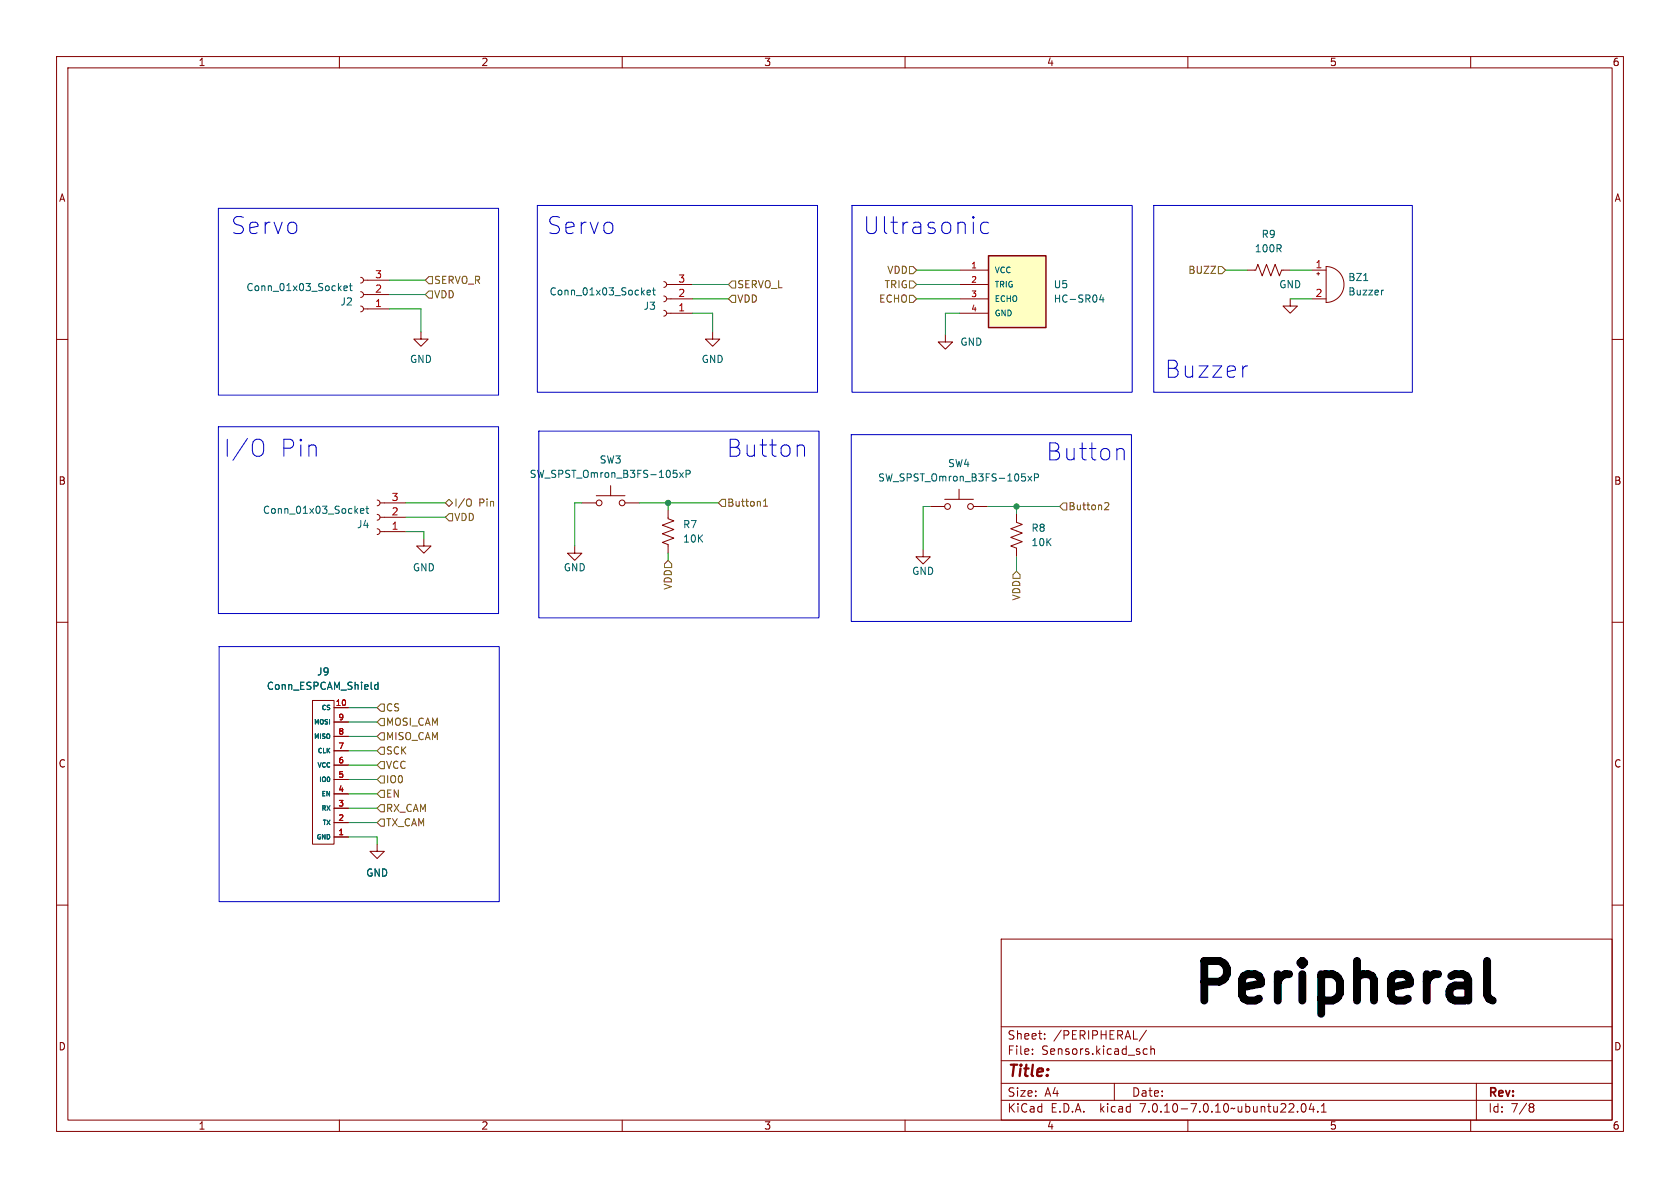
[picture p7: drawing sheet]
<svg xmlns="http://www.w3.org/2000/svg" width="297mm" height="210mm" viewBox="0 0 297 210" stroke-linecap="round" stroke-linejoin="round" font-family="sans-serif">
<g fill="none" stroke="#840000" stroke-width=".18">
<path d="M10 10h277v190h-277zM12 12h273v186h-273zM60 10v2M110 10v2M160 10v2M210 10v2M260 10v2M10 60h2M63.8 49l.3 .2 .2 .3-.2 .4-.3 .1M63.8 51.6l.3 .1 .2 .4-.2 .3-.3 .2M63.8 54.1l.3 .2 .2 .3-.2 .4-.3 .1M64.3 49.5h4.5"/>
<path d="M64.3 52.1h4.5M64.3 54.6h4.5M74.4 58.7v1.2h1.3l-1.3 1.3-1.2-1.3h1.2M117.3 49.8l.4 .1 .2 .4-.2 .4-.4 .1M117.3 52.3l.4 .2 .2 .3-.2 .4-.4 .1M117.3 54.9l.4 .1 .2 .4-.2 .3-.4 .2M117.9 50.3h4.5M117.9 52.8h4.5M117.9 55.4h4.5M126 58.7v1.2h1.3l-1.3 1.3-1.3-1.3h1.3M167.1 59.2v1.3h1.3l-1.3 1.2-1.2-1.2h1.2M169.7 50.3h5.1"/>
<path d="M169.7 52.8h5.1M169.7 55.4h5.1M169.7 47.8h5.1M220.5 47.8h1.5l.4-1.1 .7 2.1 .8-2.1 .8 2.1 .7-2.1 .8 2.1 .4-1h1.5M228.1 52.8v1.3h1.3l-1.3 1.3-1.3-1.3h1.3M231.9 52.8h2.5M231.9 47.8h2.5M232.8 48.4h.5M233 48.1v.5M234.4 47.1a3.2 3.2 0 0 1 3.2 3.2 3.2 3.2 0 0 1-3.2 3.2zM285 60h2M66.7 88.4l.3 .1 .2 .4-.2 .4-.3 .1"/>
<path d="M66.7 90.9l.3 .2 .2 .4-.2 .3-.3 .1M66.7 93.5l.3 .1 .2 .4-.2 .4-.3 .1M67.2 88.9h4.6M67.2 91.4h4.6M67.2 94h4.6M74.9 95.3v1.2h1.3l-1.3 1.3-1.2-1.3h1.2M101.6 96.5v1.3h1.3l-1.3 1.3-1.3-1.3h1.3M102.9 88.9h2.5M105.4 87.6h5.1M107.9 85.9v1.7M110.5 88.9h2.5M118.1 90.2v1.5l1 .4-2 .7 2 .8-2 .8 2 .7-2 .8 1 .4v1.5"/>
<path d="M163.2 97.2v1.2h1.3l-1.3 1.3-1.3-1.3h1.3M164.5 89.5h2.5M167 88.3h5.1M169.5 86.5v1.8M172.1 89.5h2.5M179.7 90.8v1.5l1 .4-2 .8 2 .7-2 .8 2 .8-2 .7 1 .4v1.5M10 110h2M285 110h2M55.2 123.8h3.9v25.4h-3.9zM59.1 125.1h2.5M59.1 137.8h2.5M59.1 135.3h2.5"/>
<path d="M59.1 132.7h2.5M59.1 130.2h2.5M59.1 127.6h2.5M10 160h2M59.1 148h2.5M59.1 145.4h2.5M59.1 142.9h2.5M59.1 140.3h2.5M66.7 149.2v1.3h1.2l-1.2 1.3-1.3-1.3h1.3M285 160h2M177 166h108v32h-108zM60 198v2"/>
<path d="M110 198v2M160 198v2M177 194.5h108M177 191.5h108M177 187.5h108M177 181.5h108M182.5 186.3v.1M182.5 185.5v.1M184.7 183.6v.1M184.7 182.8v.1M197 191.5v3M202.2 186.3l.2 .1 .4-.1"/>
<path d="M202.7 182.1l-1.3 2M202.8 185.5l-.4-.1-.2 .1M203.5 185.5l.2-.1 .3 .1 .1 .9M203.5 184.9v1.5M210 198v2M229.4 196.5v.1M230.2 195.2l.2-.1a.81 .81 0 0 1 .6 .6 .81 .81 0 0 1-.3 .8l-.2 .1a.81 .81 0 0 1-.3-1.4zM231.8 195l-.3 1.1h.9M232.2 195.6v1M233 196.5v.1M233.6 196.6h.9M233.6 195.5l.4-.4v1.5"/>
<path d="M260 198v2M261 191.5v6.5M270.6 195.1h.3l.3 .3-.3 .3M270.6 195.7h.3M270.9 195.7l.2 .2 .1 .4-.3 .3h-.3"/>
<circle cx="105.9" cy="88.9" r=".51"/>
<circle cx="110" cy="88.9" r=".51"/>
<circle cx="167.5" cy="89.5" r=".51"/>
<circle cx="171.6" cy="89.5" r=".51"/>
</g>
<g fill="none" stroke="#006464" stroke-width=".18">
<path d="M60.8 51l.6-.2-.1-.2-.3-.1-.2 .2 .1 .6h.4M61.8 50.5h.5M61.9 50.1v1.1l.4 .2M114.4 51.7l.6-.1-.1-.2-.3-.1-.2 .2 .1 .6h.4M115.4 51.3h.4M115.5 50.9v1.1l.3 .1M194.7 52.1l-.3 .9h.8M195 52.6v.8M241.1 49.6h.7M244.6 51.3l-.2 .1M63.7 90.3l.6-.1v-.2l-.4-.1-.2 .2 .1 .6h.5M64.7 89.9h.5"/>
<path d="M64.9 89.5v1.1l.3 .1M120.1 83.6l.7 .8M120.8 83.6l-.7 .8M121.3 83.8l.6-.1 .1-.1v-.3l-.7-.2v1.3M181.7 84.2l.7 .8M182.4 84.2l-.7 .8M182.9 84.4h.6l.1-.2-.1-.3-.6-.1v1.2M66.8 120.6v1.3M66.8 121.1l-.3-.1-.3 .3 .1 .5h.5"/>
</g>
<path d="M174.8 45.2h10.1v12.7h-10.1z" fill="#ffffc2" stroke="#ffffc2" stroke-width=".18"/>
<path d="M174.8 45.2h10.1v12.7h-10.1z" fill="none" stroke="#840000" stroke-width=".25"/>
<g fill="none" stroke="#725600" stroke-width=".18">
<path d="M75.2 49.5l.6-.6h.7v1.3h-.7zM75.8 51.4h.7v1.3h-.7l-.6-.6zM129.4 49.7h.6v1.2h-.6l-.6-.6zM129.4 52.2h.6v1.3h-.6l-.6-.7zM160.8 52.2h.6l.7 .6-.7 .7h-.6zM160.8 47.1h.6l.7 .7-.7 .6h-.6zM160.8 49.7h.6l.7 .6-.7 .6h-.6zM215.4 47.1h.6l.7 .7-.7 .6h-.6zM78.7 88.9l.7-.6 .6 .6-.6 .6zM79.4 90.8h.6v1.3h-.6l-.7-.7zM83 88.2l.1 .1a.81 .81 0 0 1-.1 1.2M118.1 99.1l.6 .6v.6h-1.2v-.6z"/>
<path d="M127.6 88.3h.7v1.2h-.7l-.6-.6zM135 89.5h.7M135 88.6l.3-.4v1.3M188 88.9h.6v1.3h-.6l-.7-.7zM195.4 88.9l.4-.1 .2 .4-.8 .9h.8M179.7 101l.6 .6v.6h-1.2v-.6zM67.3 129.5h.6v1.3h-.6l-.6-.6zM67.3 134.6h.6v1.3h-.6l-.6-.6zM67.3 132.1h.6v1.3h-.6l-.6-.7zM67.3 124.5h.6v1.2h-.6l-.6-.6zM67.3 127h.6v1.3h-.6l-.6-.7zM67.3 139.7h.6v1.3h-.6l-.6-.7z"/>
<path d="M67.3 137.2h.6v1.2h-.6l-.6-.6zM67.3 142.2h.6v1.3h-.6l-.6-.6zM67.3 144.8h.6v1.3h-.6l-.6-.7z"/>
</g>
<path d="M262.9 169.9v6l.3 .6 .7 .4" fill="none" stroke="#000" stroke-width="1.4"/>
<g fill="none" stroke="#0000c2" stroke-width=".18">
<path d="M38.6 36.8h49.5v33.1h-49.5zM95 36.3h49.5v33h-49.5zM150.6 36.3h49.6v33h-49.6zM174.8 39.4l-.3-.1h-.6l-.3 .1-.2 .5v.8l.2 .4 .3 .2h.6l.3-.2M204 36.3h45.7v33h-45.7zM38.6 75.4h49.5v33.1h-49.5zM46.2 77.8a2.13 2.13 0 0 1 0 2.7M95.2 76.2h49.6v33h-49.6zM141.4 78.7l.7 .1 .1 .3v1.6M150.5 76.8h49.5v33.1h-49.5zM197.9 79.3l.7 .1 .1 .3v1.6M220.6 64.7l-.6 .1"/>
<path d="M38.7 114.3h49.6v45.1h-49.6z"/>
</g>
<g fill="none" stroke="#009600" stroke-width=".18">
<path d="M68.8 54.6h5.6v4.1M68.8 52.1h6.4M68.8 49.5h6.4M122.4 52.8h6.4M122.4 50.3h6.4M122.4 55.4h3.6v3.3M162.1 52.8h7.6M162.1 50.3h7.6M162.1 47.8h7.6M169.7 55.4h-2.6v3.8M216.7 47.8h3.8M228.1 52.8h3.8"/>
<path d="M228.1 47.8h3.8M71.8 88.9h6.9M71.8 91.4h6.9M71.8 94h3.1v1.3M102.9 88.9h-1.3v7.6M113 88.9h14M118.1 88.9v1.3M118.1 97.8v1.3M164.5 89.5h-1.3v7.7M174.6 89.5h12.7M179.7 89.5v1.3M179.7 98.4v2.6"/>
<path d="M61.6 127.6h5.1M61.6 132.7h5.1M61.6 130.2h5.1M61.6 125.1h5.1M61.6 135.3h5.1M61.6 137.8h5.1M61.6 148h5.1v1.2M61.6 140.3h5.1M61.6 142.9h5.1M61.6 145.4h5.1"/>
</g>
<g fill="#009600" stroke="#009600" stroke-width=".18">
<circle cx="118.1" cy="88.9" r=".46"/>
<circle cx="179.7" cy="89.5" r=".46"/>
</g>
<text font-size="9.7" x="210.3" y="177.8">Peripheral</text>
<g font-size="4.2" fill="#0000c2">
<text x="40.6" y="41.7">Servo</text>
<text x="96.5" y="41.7">Servo</text>
<text x="152.4" y="41.7">Ultrasonic</text>
<text x="205.7" y="67.1">Buzzer</text>
<text x="39.4" y="81">I/O</text>
<text x="49.2" y="81">Pin</text>
<text x="128.3" y="81">Button</text>
<text x="184.8" y="81.7">Button</text>
</g>
<text font-size="2.8" fill="#840000" x="178" y="190.9">Title:</text>
<g font-size="2.1" fill="#840000">
<text x="178" y="184">Sheet:</text>
<text x="186.2" y="184">/PERIPHERAL/</text>
<text x="178" y="186.7">File:</text>
<text x="184.1" y="186.7">Sensors.kicad_sch</text>
<text x="178" y="196.9">KiCad</text>
<text x="178" y="194.1">Size:</text>
<text x="184.7" y="194.1">A4</text>
<text x="185.7" y="196.9">E.D.A.</text>
<text x="194.6" y="196.9">kicad</text>
<text x="200" y="194.1">Date:</text>
<text x="201.8" y="196.9">7.0.10-7.0.10~ubuntu22.04.1</text>
<text x="263" y="194.3">Rev:</text>
<text x="263" y="196.9">Id:</text>
<text x="267.1" y="196.9">7/8</text>
</g>
<g font-size="1.8" fill="#840000">
<text x="35" y="11.9">1</text>
<text x="85" y="11.9">2</text>
<text x="135" y="11.9">3</text>
<text x="185" y="11.9">4</text>
<text x="235" y="11.9">5</text>
<text x="285" y="11.9">6</text>
<text x="10.3" y="35.9">A</text>
<text x="285.3" y="35.9">A</text>
<text x="10.3" y="85.9">B</text>
<text x="285.3" y="85.9">B</text>
<text x="10.3" y="135.9">C</text>
<text x="285.3" y="135.9">C</text>
<text x="10.3" y="185.9">D</text>
<text x="285.3" y="185.9">D</text>
<text x="35" y="199.9">1</text>
<text x="85" y="199.9">2</text>
<text x="135" y="199.9">3</text>
<text x="185" y="199.9">4</text>
<text x="235" y="199.9">5</text>
<text x="285" y="199.9">6</text>
</g>
<g font-size="1.8" fill="#006464">
<text x="221.7" y="44.8">100R</text>
<text x="222.9" y="42.3">R9</text>
<text x="43.5" y="51.7">Conn_01x03_Socket</text>
<text x="97.1" y="52.4">Conn_01x03_Socket</text>
<text x="186.2" y="51.2">U5</text>
<text x="186.2" y="53.7">HC-SR04</text>
<text x="226.1" y="51.2">GND</text>
<text x="238.3" y="49.9">BZ1</text>
<text x="238.3" y="52.4">Buzzer</text>
<text x="60.1" y="54.2">J2</text>
<text x="113.7" y="55">J3</text>
<text x="72.4" y="64.4">GND</text>
<text x="123.9" y="64.4">GND</text>
<text x="169.7" y="61.3">GND</text>
<text x="105.9" y="82.1">SW3</text>
<text x="167.5" y="82.8">SW4</text>
<text x="93.5" y="84.7">SW_SPST_Omron_B3FS-105xP</text>
<text x="155.1" y="85.3">SW_SPST_Omron_B3FS-105xP</text>
<text x="46.4" y="91">Conn_01x03_Socket</text>
<text x="63" y="93.6">J4</text>
<text x="120.7" y="93.6">R7</text>
<text x="182.3" y="94.2">R8</text>
<text x="72.9" y="101.2">GND</text>
<text x="99.6" y="101.2">GND</text>
<text x="120.7" y="96.1">10K</text>
<text x="161.2" y="101.8">GND</text>
<text x="182.3" y="96.7">10K</text>
<text x="56" y="119.6">J9</text>
<text x="47.1" y="122.1">Conn_ESPCAM_Shield</text>
<text x="64.6" y="155.2">GND</text>
</g>
<g font-size="1.8" fill="#a90000">
<text x="232.5" y="47.5">1</text>
<text x="66.2" y="51.8">2</text>
<text x="66.2" y="49.3">3</text>
<text x="119.8" y="52.6">2</text>
<text x="119.8" y="50">3</text>
<text x="232.5" y="52.6">2</text>
<text x="66.2" y="54.4">1</text>
<text x="119.8" y="55.1">1</text>
<text x="69.1" y="88.6">3</text>
<text x="69.1" y="93.7">1</text>
<text x="69.1" y="91.2">2</text>
</g>
<g font-size="1.8" fill="#725600">
<text x="76.6" y="52.9">VDD</text>
<text x="76.6" y="50.4">SERVO_R</text>
<text x="130.2" y="51.2">SERVO_L</text>
<text x="130.2" y="53.7">VDD</text>
<text x="155.3" y="53.7">ECHO</text>
<text x="156.3" y="51.2">TRIG</text>
<text x="156.8" y="48.6">VDD</text>
<text x="210" y="48.6">BUZZ</text>
<text x="80.2" y="89.8">I/O</text>
<text x="84.6" y="89.8">Pin</text>
<text x="128.5" y="89.8">Button1</text>
<text x="80.2" y="92.3">VDD</text>
<text x="188.8" y="90.4">Button2</text>
<text x="119" y="104.4" transform="rotate(-90 119 104.4)">VDD</text>
<text x="180.6" y="106.3" transform="rotate(-90 180.6 106.3)">VDD</text>
<text x="68.1" y="126">CS</text>
<text x="68.1" y="131">MISO_CAM</text>
<text x="68.1" y="128.5">MOSI_CAM</text>
<text x="68.1" y="136.1">VCC</text>
<text x="68.1" y="133.6">SCK</text>
<text x="68.1" y="143.7">RX_CAM</text>
<text x="68.1" y="141.2">EN</text>
<text x="68.1" y="138.7">IO0</text>
<text x="68.1" y="146.3">TX_CAM</text>
</g>
<g font-size="1.4" fill="#a90000">
<text x="171.6" y="47.5">1</text>
<text x="171.6" y="50">2</text>
<text x="171.6" y="52.6">3</text>
<text x="171.6" y="55.1">4</text>
<text x="59.2" y="124.8">10</text>
<text x="59.7" y="129.9">8</text>
<text x="59.7" y="127.4">9</text>
<text x="59.7" y="137.5">5</text>
<text x="59.7" y="135">6</text>
<text x="59.7" y="132.5">7</text>
<text x="59.7" y="142.6">3</text>
<text x="59.7" y="140.1">4</text>
<text x="59.7" y="147.7">1</text>
<text x="59.7" y="145.2">2</text>
</g>
<g font-size="1.4" fill="#006464">
<text x="175.8" y="48.5">VCC</text>
<text x="175.8" y="51">TRIG</text>
<text x="175.8" y="53.6">ECHO</text>
<text x="175.8" y="56.1">GND</text>
</g>
<g font-size="1.1" fill="#006464">
<text x="56.7" y="125.7">CS</text>
<text x="55.4" y="130.8">MISO</text>
<text x="55.4" y="128.3">MOSI</text>
<text x="56" y="135.9">VCC</text>
<text x="56" y="133.3">CLK</text>
<text x="56.3" y="138.4">IO0</text>
<text x="56.7" y="143.5">RX</text>
<text x="56.7" y="141">EN</text>
<text x="55.8" y="148.6">GND</text>
<text x="56.9" y="146">TX</text>
</g>
</svg>
